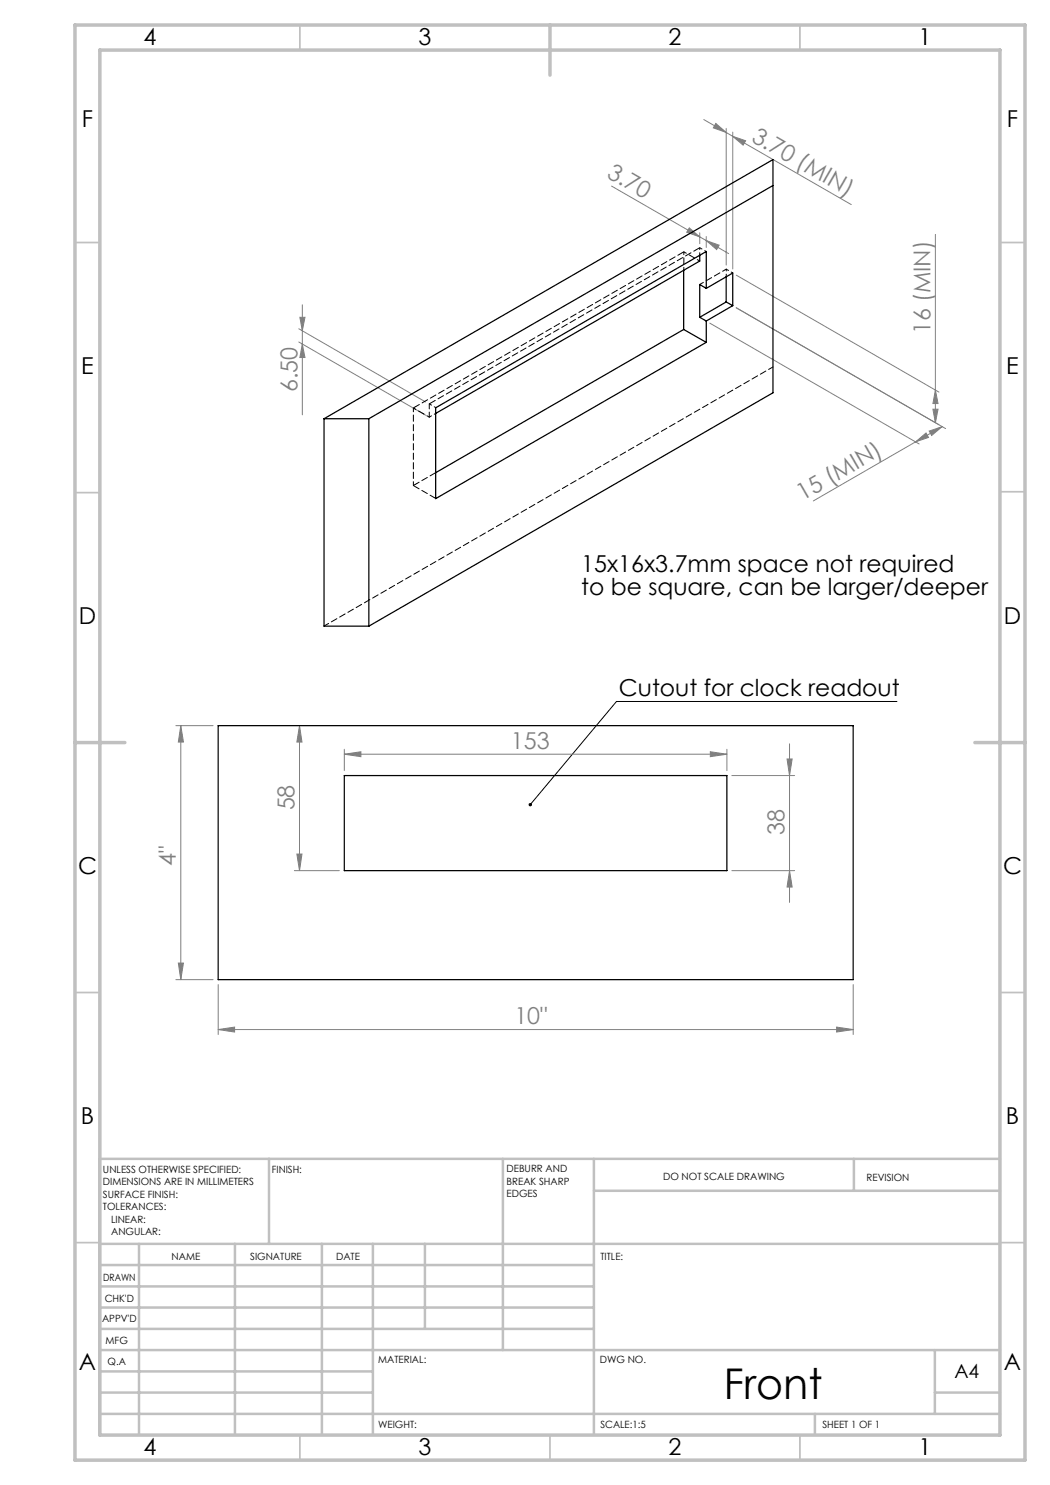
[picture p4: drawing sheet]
<svg xmlns="http://www.w3.org/2000/svg" width="210mm" height="297mm" viewBox="0 0 210 297" stroke-linecap="round" stroke-linejoin="round" font-family="sans-serif">
<g fill="none" stroke="#808080" stroke-width=".2">
<path d="M122.3 37.2l17.6 10.2M140.8 23.9l4.4 2.6M143.2 24.7l2 1.8-2.5-.9zM145.2 25.7v27.3M145.2 26.5l1.3 .8M146.5 27.3l2.6 .8-.5 .9zM146.5 26.4v27.4M146.5 27.3l23.8 13.6M137.9 45.6l2 1.8-2.6-.9zM139.9 46.6v2.2M139.9 47.4l1.4 .7M141.3 48.1l2.5 .9-.5 .9z"/>
<path d="M141.3 47.3v2.2M141.3 48.1l4.4 2.6M147.2 55l40.6 23.4M187.1 46.9v37.7M59.8 65.8l25.3 14.6M59.8 68.4l25.3 14.6M60 63.5h1l-.5 2.6zM60.5 68.8l.5 2.7h-1zM60.5 61v22M142 64.6l41.8 24.2M147.2 61.6l41.9 24.1M187.1 78l.5 2.7h-1z"/>
<path d="M183.1 88.4l2.1-1.8 .5 .9zM183.1 88.4l-20.4 11.8M185.8 86.2l2.6-.9-2.1 1.8zM186.6 81.8h1l-.5 2.8zM188.4 85.3l-5.3 3.1M35.2 145.1h7.4M36.2 145.1l.5 3.3h-1zM36.2 145.1v50.8M59.9 145.1v29M59.9 145.1l.5 3.3h-1zM68.9 150.8l3.3-.4v.9zM68.9 149.9v4.2"/>
<path d="M68.9 150.8h76.5M142.1 150.4l3.3 .4-3.3 .5zM145.4 149.9v4.2M146.4 155.1h12.5M157.4 151.8h1l-.5 3.3zM157.9 148.8v31.7M58.9 174.1h9M59.4 170.8h1l-.5 3.3zM146.4 174.1h12.5M157.9 174.1l.5 3.3h-1zM35.2 195.9h7.4M35.7 192.6h1l-.5 3.3z"/>
<path d="M43.6 196.9v10M170.6 196.9v10M43.6 205.9l3.3-.5v1zM43.6 205.9h127M167.3 205.4l3.3 .5-3.3 .5z"/>
</g>
<path d="M179.4 140.3h-56.1l-17.3 20.6" fill="none" stroke="#000" stroke-width=".2"/>
<g fill="none" stroke="#c0c0c0" stroke-width=".35">
<path d="M60 5v5M160 5v5M15 48.5h5M200 48.5h5M15 98.5h5M200 98.4h5M15 198.5h5M200 198.5h5M15 248.5h5M200 248.5h5M60 287v5M110 287v5"/>
<path d="M160 287v5"/>
</g>
<g fill="none" stroke="#c0c0c0" stroke-width=".5">
<path d="M53.8 231.8v17M100.6 231.8v38.2M118.8 231.8v55.2M118.8 238.2h81.2M170.8 231.8v6.4M200 231.8h-180v55.2M20 248.8h180M20 257.3h98.8M20 253h98.8M27.8 248.8v38.2M47 248.8v38.2M64.4 248.8v38.2"/>
<path d="M74.6 248.8v38.2M85 248.8v17M20 265.8h98.8M20 261.5h98.8M20 278.5h54.6M20 274.3h54.6M20 270h180M187 278.5h13M187 270v12.8M20 282.8h180M163 282.8v4.2"/>
</g>
<path d="M15 5h190v287h-190zM20 10h180v277h-180zM110 5v10M15 148.5h10M195 148.5h10" fill="none" stroke="#c0c0c0" stroke-width=".7"/>
<path d="M105.7 160.8a.35 .35 0 0 1 .5-.2 .35 .35 0 0 1 .1 .5 .35 .35 0 0 1-.5 .1l.2-.3-.2 .3z" fill="#000"/>
<g fill="#808080">
<path d="M167.3 205.4l3.3 .5-3.3 .5zM43.6 205.9l3.3-.5v1z"/>
<path d="M68.9 150.8l3.3-.4v.9zM142.1 150.4l3.3 .4-3.3 .5z"/>
<path d="M183.1 88.4l2.1-1.8 .5 .9zM185.8 86.2l2.6-.9-2.1 1.8z"/>
<path d="M35.7 192.6h1l-.5 3.3zM36.2 145.1l.5 3.3h-1zM59.4 170.8h1l-.5 3.3zM59.9 145.1l.5 3.3h-1zM186.6 81.8h1l-.5 2.8zM187.1 78l.5 2.7h-1z"/>
<path d="M157.4 151.8h1l-.5 3.3zM157.9 174.1l.5 3.3h-1zM60 63.5h1l-.5 2.6zM60.5 68.8l.5 2.7h-1z"/>
<path d="M137.9 45.6l2 1.8-2.6-.9zM141.3 48.1l2.5 .9-.5 .9zM143.2 24.7l2 1.8-2.5-.9zM146.5 27.3l2.6 .8-.5 .9z"/>
</g>
<g fill="none" stroke="#000" stroke-width=".25">
<path d="M154.6 37.1l-80.8 46.6M136.7 54v11.9M139.9 51.1v1.1l-52.8 30.5M141.3 57.7v-7.4l-54.2 31.3v18.1l54.2-31.2M141.3 57.7l5.2-3.1v6.5M141.3 57.7l-1.4-.8v6.6M145.2 55.3v5.1M136.7 65.9l4.6 2.6M136.7 65.9l-49.6 28.6M139.9 63.5l1.4 .7M141.3 64.2v4.3M145.2 60.4l-5.3 3.1"/>
<path d="M145.2 60.4l1.3 .7M146.5 61.1l-5.2 3.1M64.8 83.7l89.8-51.8v46.7l-80.8 46.6M64.8 83.7h9M64.8 83.7v41.5h9M73.8 83.7v41.5M43.6 145.1h127v50.8h-127zM68.9 155.1h76.5v19h-76.5z"/>
</g>
<path d="M139.9 51.1v-1.6M139.9 49.5l1.4 .8M145.3 55.3v-1.5M145.3 53.8l1.3 .8M85.9 80.8l1.3 .7M85.9 83.4l1.3-.7" fill="none" stroke="#000" stroke-width=".2" stroke-dasharray="1.3 .6" stroke-dashoffset=".8"/>
<path d="M82.7 81.6v15.5" fill="none" stroke="#000" stroke-width=".2" stroke-dasharray="1.3 .6" stroke-dashoffset=".5"/>
<path d="M85.9 80.8v2.6" fill="none" stroke="#000" stroke-width=".2" stroke-dasharray="1.3 .6" stroke-dashoffset=".3"/>
<path d="M136.8 50.4l-54.1 31.2M139.9 49.5l-54 31.3M82.7 97.1l4.5 2.6M82.7 97.1l4.5-2.6" fill="none" stroke="#000" stroke-width=".2" stroke-dasharray="1.3 .6" stroke-dashoffset="-.1"/>
<path d="M136.8 50.4l3.1 1.8M136.8 54v-3.6M82.7 81.6l3.2 1.8" fill="none" stroke="#000" stroke-width=".2" stroke-dasharray="1.3 .6" stroke-dashoffset=".7"/>
<path d="M64.8 125.2l89.8-51.8" fill="none" stroke="#000" stroke-width=".2" stroke-dasharray="1.3 .6" stroke-dashoffset=".2"/>
<path d="M145.3 53.8l-5.4 3.1" fill="none" stroke="#000" stroke-width=".2" stroke-dasharray="1.3 .6" stroke-dashoffset=".4"/>
<text font-size="8.5" x="144.8" y="279.7">Front</text>
<g font-size="4.7">
<text x="28.7" y="9">4</text>
<text x="83.7" y="9">3</text>
<text x="133.7" y="9">2</text>
<text x="183.7" y="9">1</text>
<text x="16.4" y="25.5">F</text>
<text x="201.4" y="25.5">F</text>
<text x="16.2" y="74.8">E</text>
<text x="201.2" y="74.8">E</text>
<text x="116.2" y="114.5">15x16x3.7mm space not required</text>
<text x="116.2" y="119">to be square, can be larger/deeper</text>
<text x="15.8" y="124.7">D</text>
<text x="200.8" y="124.7">D</text>
<text x="123.8" y="139.3">Cutout for clock readout</text>
<text x="15.6" y="174.7">C</text>
<text x="200.6" y="174.7">C</text>
<text x="16.2" y="224.8">B</text>
<text x="201.2" y="224.8">B</text>
<text x="15.8" y="274">A</text>
<text x="200.8" y="274">A</text>
<text x="28.7" y="291">4</text>
<text x="83.7" y="291">3</text>
<text x="133.7" y="291">2</text>
<text x="183.7" y="291">1</text>
</g>
<g font-size="4.7" fill="#808080">
<text x="150.1" y="28.1" transform="rotate(30 150.1 28.1)">3.70 (MIN)</text>
<text x="121.2" y="35.3" transform="rotate(30 121.2 35.3)">3.70</text>
<text x="186.1" y="66.8" transform="rotate(-90 186.1 66.8)">16 (MIN)</text>
<text x="59.5" y="78.4" transform="rotate(-90 59.5 78.4)">6.50</text>
<text x="160.5" y="100.3" transform="rotate(-30 160.5 100.3)">15 (MIN)</text>
<text x="102.2" y="149.8">153</text>
<text x="58.9" y="162.1" transform="rotate(-90 58.9 162.1)">58</text>
<text x="156.9" y="167" transform="rotate(-90 156.9 167)">38</text>
<text x="35.2" y="173.3" transform="rotate(-90 35.2 173.3)">4&quot;</text>
<text x="102.9" y="204.9">10&quot;</text>
</g>
<text font-size="3.9" x="190.9" y="275.5">A4</text>
<g font-size="2">
<text x="20.6" y="234.6">UNLESS OTHERWISE SPECIFIED:</text>
<text x="20.6" y="237.1">DIMENSIONS ARE IN MILLIMETERS</text>
<text x="20.6" y="239.6">SURFACE FINISH:</text>
<text x="54.4" y="234.6">FINISH:</text>
<text x="101.3" y="234.5">DEBURR AND</text>
<text x="101.3" y="237">BREAK SHARP</text>
<text x="101.3" y="239.5">EDGES</text>
<text x="132.6" y="236">DO NOT SCALE DRAWING</text>
<text x="173.3" y="236.2">REVISION</text>
<text x="20.6" y="242.1">TOLERANCES:</text>
<text x="22.2" y="244.6">LINEAR:</text>
<text x="22.2" y="247.1">ANGULAR:</text>
<text x="34.3" y="252">NAME</text>
<text x="50" y="251.9">SIGNATURE</text>
<text x="67.2" y="251.9">DATE</text>
<text x="120.1" y="251.9">TITLE:</text>
<text x="20.6" y="256.1">DRAWN</text>
<text x="20.9" y="260.3">CHK'D</text>
<text x="20.4" y="264.4">APPV'D</text>
<text x="21.1" y="268.8">MFG</text>
<text x="21.5" y="273">Q.A</text>
<text x="75.6" y="272.5">MATERIAL:</text>
<text x="120" y="272.5">DWG NO.</text>
<text x="75.6" y="285.5">WEIGHT:</text>
<text x="120.1" y="285.6">SCALE:1:5</text>
<text x="164.5" y="285.6">SHEET 1 OF 1</text>
</g>
</svg>
